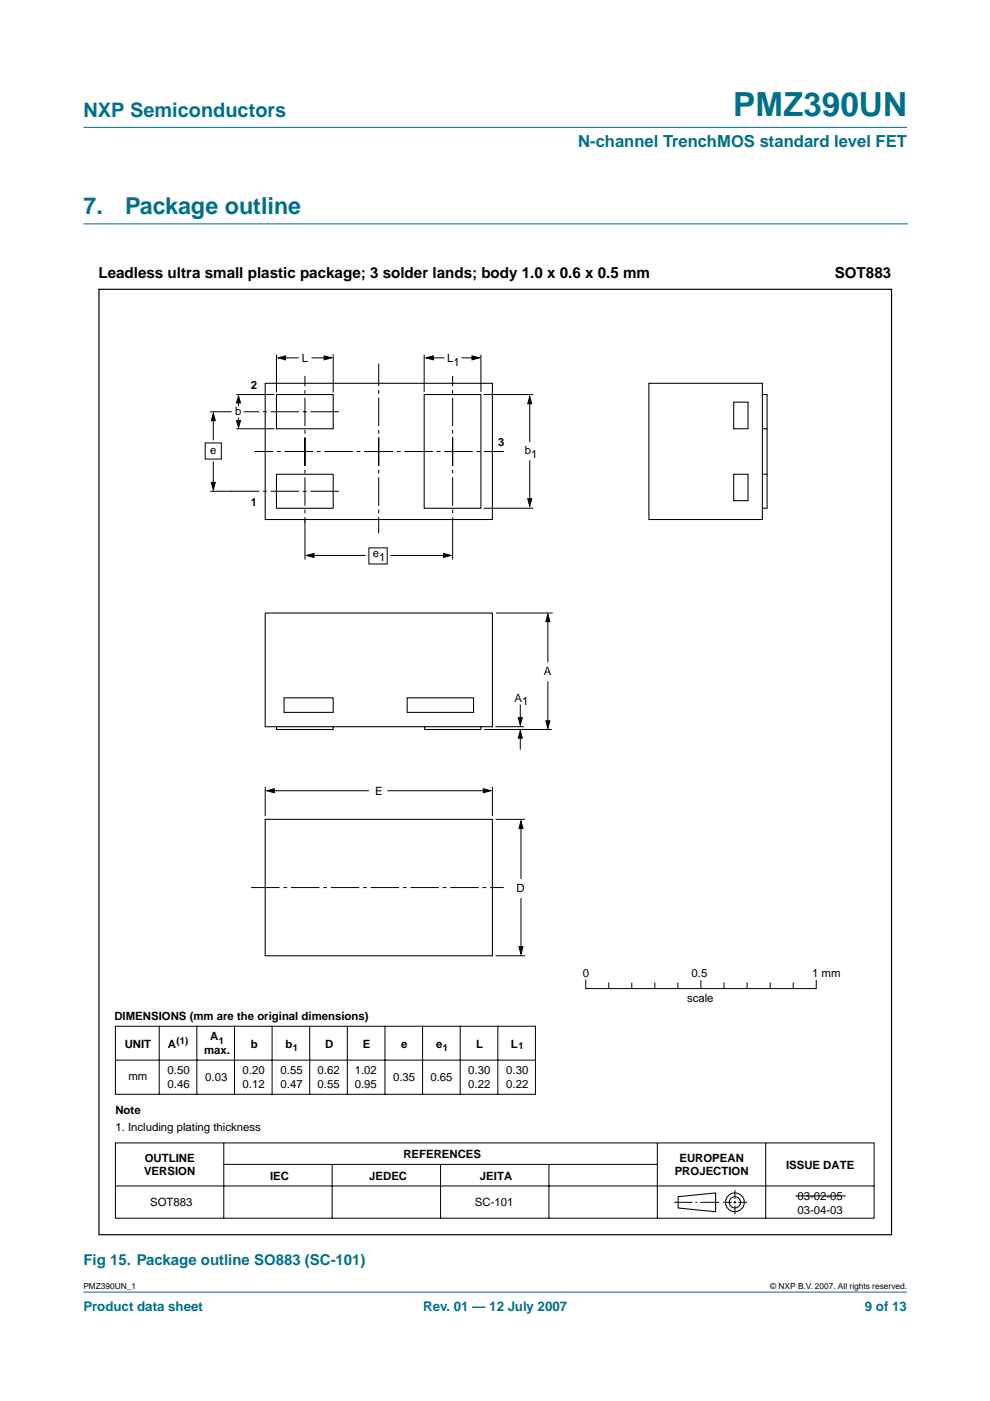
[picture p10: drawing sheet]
<svg xmlns="http://www.w3.org/2000/svg" width="210mm" height="297mm" viewBox="0 0 210 297" stroke-linecap="round" stroke-linejoin="round" font-family="sans-serif">
<g fill="#00708a" stroke="#00708a" stroke-width=".21">
<path d="M17.7 273.9h174.6z"/>
<path d="M17.7 27h174.6z"/>
</g>
<path d="M17.7 47.5h174.7" fill="none" stroke="#00708a" stroke-width=".21"/>
<g fill="none" stroke="#000" stroke-width=".21">
<path d="M58.6 75.2v8M59.8 75.9h3.5M66 75.9h3.5M70.6 75.1v8.1M89.9 75.2v7.9M91.2 75.9h3M97.8 75.9h3M102 75.2v7.9M43.5 93.9h3.4v3.4h-3.4zM44.6 87.3h4.5M45.2 88.5v4.9M45.2 97.8v5.2"/>
<path d="M50.1 90.9h8.1M50.1 83.7h8.1M50.6 84.8v1.3M50.6 88.5v1.3M102.5 83.7h10.6M112.3 84.9v8.9M112.3 97.6v8.9M44.6 104.2h4.5M64.7 110.4v8.2M65.8 117.8h11.7M78.2 116.2h3.9v3.4h-3.9zM82.8 117.8h12.1"/>
<path d="M96 109.7v8.9M102.5 107.8h10.6M105.2 130h12M116.2 131v9.4M102.6 154.7h14.4M105 154.1h6.1M110.3 149.4v3.5M110.3 155.7v3.2M116.2 144.5v9.1M56.2 166.8v6.2M57.4 167.7h20.8M82.1 167.7h21.2"/>
<path d="M104.4 166.8v6.2M105.1 173.7h6.2M110.5 174.9v11.5M110.5 190.4v11.1M24.5 217.6h89v14.4h-89zM33.8 217.6v14.4M41.7 217.6v14.4M49.7 217.6v14.4M57.7 217.6v14.4M65.7 217.6v14.4M73.6 217.6v14.4M81.6 217.6v14.4"/>
<path d="M89.6 217.5v14.5M97.6 217.6v14.4M105.1 202.6h6.2M105.5 217.6v14.4M124.2 207.8v1.8h48.9v-1.7M129.1 208.4v1.2M134 208.4v1.2M138.8 208.4v1.2M143.7 208.4v1.2M148.6 207.9v1.7M153.5 208.4v1.2M158.4 208.4v1.2"/>
<path d="M163.3 208.4v1.2M168.2 208.4v1.2M24.5 224.8h89M24.5 242.3h160.8v16h-160.8zM24.5 251.4h160.8M47.4 242.3v16M47.5 246.9h91.8M70.4 246.9v11.4M93.4 246.9v11.4M116.4 246.9v11.4M139.4 242.3v16M142.9 254.9h3.9"/>
<path d="M147.4 254.9h.5M148.5 254.9h3.9M153.3 254.9h1.8M155.5 254.9h.6M155.8 252.3v1.9M155.8 254.7v.5M155.8 255.6v1.9M156.5 254.9h1.9M162.3 242.3v16M168.6 253.6h10.7"/>
</g>
<g fill="none" stroke="#000" stroke-width=".22">
<path d="M56.2 81.3h48.2v28.8h-48.2zM58.6 83.7h12v7.2h-12zM89.9 83.7h12.1v24.1h-12.1zM155.6 85.3h3v5.6h-3zM161.6 83.7h1v24.1h-1M161.6 83.7v-2.4h-24v28.8h24v-2.3M161.6 83.7v24.1M161.6 90.9h1M58.6 100.5h12v7.3h-12zM155.6 100.5h3v5.7h-3zM161.6 100.5h1M56.2 130h48.2v24.1h-48.2z"/>
<path d="M58.6 154.1v.6h12v-.6M60.2 148h10.4v3h-10.4zM86.3 148h14.1v3h-14.1zM90.1 154.1l-.1 .6h12v-.6M56.2 173.7h48.2v28.9h-48.2zM143.8 253.7l7.9-.8v4l-7.9-.8z"/>
<circle cx="155.8" cy="254.9" r="1.99"/>
<circle cx="155.8" cy="254.9" r="1.2"/>
</g>
<g fill="#000" stroke="#000" stroke-width=".21">
<path d="M59 75.9l1.5-.5v.9zM68.7 75.4l1.6 .5-1.6 .4zM90.3 75.9l1.6-.5v.9zM100.1 75.4l1.6 .5-1.6 .4zM45.2 87.6l.5 1.6h-.9zM50.1 89.2h.9l-.4 1.5zM50.6 84l.4 1.4h-.9zM112.3 84l.4 1.6h-.8zM44.8 102.3h.9l-.5 1.6zM65 117.8l1.6-.5v.9zM94 117.3l1.6 .5-1.6 .4zM111.9 105.7h.8l-.4 1.6z"/>
<path d="M116.2 130.2l.4 1.6h-.9zM109.9 152.2h.8l-.4 1.6zM110.3 154.9l.4 1.6h-.8zM115.7 152.8h.9l-.4 1.6zM56.6 167.7l1.6-.5v.9zM102.5 167.2l1.6 .5-1.6 .4zM110.5 174.1l.4 1.5h-.9zM110 200.7h.9l-.4 1.6z"/>
</g>
<path d="M21 61.3h168v200.5h-168z" fill="none" stroke="#000" stroke-width=".25"/>
<path d="M64.7 92.7v18.1M64.7 98.8v-19.1M71.9 87.3h-20.2M77.3 95.7h29.5M80.3 92.7v20.4M80.3 98.8v-21.7M83.3 95.7h-29.3M96 92.7v16.7M96 98.8v-19.1M71.9 104.2h-23.1M53.2 188.2h53.6" fill="none" stroke="#000" stroke-width=".21" stroke-dasharray="6 .8 .8 .8" stroke-linecap="butt"/>
<text font-size="7.1" fill="#00708a" x="155.5" y="24.7">PMZ390UN</text>
<g font-size="4.9" fill="#00708a">
<text x="17.7" y="45.5">7.</text>
<text x="26.5" y="45.5">Package outline</text>
</g>
<text font-size="4.2" fill="#00708a" x="17.7" y="24.9">NXP Semiconductors</text>
<text font-size="3.5" fill="#00708a" x="122.6" y="31.1">N-channel TrenchMOS standard level FET</text>
<g font-size="3.2">
<text x="20.9" y="59">Leadless ultra small plastic package; 3 solder lands; body 1.0 x 0.6 x 0.5 mm</text>
<text x="177" y="59">SOT883</text>
</g>
<text font-size="3.2" fill="#00708a" x="17.7" y="268.3">Fig 15. Package outline SO883 (SC-101)</text>
<g font-size="2.8" fill="#00708a">
<text x="17.7" y="278">Product data sheet</text>
<text x="89.7" y="278">Rev. 01 — 12 July 2007</text>
<text x="183.4" y="278">9 of 13</text>
</g>
<g font-size="2.4">
<text x="64" y="76.7">L</text>
<text x="94.8" y="76.7">L</text>
<text x="96.1" y="77.5">1</text>
<text x="53.2" y="82.4">2</text>
<text x="49.9" y="88.1">b</text>
<text x="105.6" y="94.7">3</text>
<text x="44.5" y="96.3">e</text>
<text x="111.3" y="96.2">b</text>
<text x="112.6" y="97">1</text>
<text x="53.2" y="107.2">1</text>
<text x="79.1" y="118.1">e</text>
<text x="80.4" y="118.9">1</text>
<text x="115.3" y="143.2">A</text>
<text x="109.1" y="148.8">A</text>
<text x="110.7" y="149.6">1</text>
<text x="79.5" y="168.5">E</text>
<text x="109.5" y="189.2">D</text>
<text x="123.6" y="207.1">0</text>
<text x="146.6" y="207.1">0.5</text>
<text x="172.2" y="207.1">1 mm</text>
<text x="145.7" y="212.5">scale</text>
<text x="24.3" y="216.3">DIMENSIONS (mm are the original dimensions)</text>
<text x="44.5" y="220.6">A</text>
<text x="26.4" y="222.1">UNIT</text>
<text x="35.5" y="227.8">0.50</text>
<text x="35.6" y="222.1">A</text>
<text x="43.3" y="223.5">max.</text>
<text x="51.4" y="227.8">0.20</text>
<text x="53.2" y="222.1">b</text>
<text x="59.5" y="227.8">0.55</text>
<text x="60.5" y="222.1">b</text>
<text x="67.3" y="227.8">0.62</text>
<text x="68.9" y="222.1">D</text>
<text x="75.2" y="227.8">1.02</text>
<text x="77" y="222.1">E</text>
<text x="85" y="222.1">e</text>
<text x="92.4" y="222.1">e</text>
<text x="99.3" y="227.8">0.30</text>
<text x="100.9" y="222.1">L</text>
<text x="107.3" y="227.8">0.30</text>
<text x="108.3" y="222.1">L</text>
<text x="27.2" y="229">mm</text>
<text x="35.5" y="230.7">0.46</text>
<text x="43.5" y="229.2">0.03</text>
<text x="51.4" y="230.7">0.12</text>
<text x="59.5" y="230.7">0.47</text>
<text x="67.3" y="230.7">0.55</text>
<text x="75.2" y="230.7">0.95</text>
<text x="83.3" y="229.3">0.35</text>
<text x="91.3" y="229.3">0.65</text>
<text x="99.3" y="230.7">0.22</text>
<text x="107.3" y="230.7">0.22</text>
<text x="24.5" y="236.1">Note</text>
<text x="24.5" y="239.8">1. Including plating thickness</text>
<text x="85.5" y="245.6">REFERENCES</text>
<text x="30.5" y="249.2">VERSION</text>
<text x="30.7" y="246.3">OUTLINE</text>
<text x="57.3" y="250.1">IEC</text>
<text x="78.3" y="250.1">JEDEC</text>
<text x="101.8" y="250.1">JEITA</text>
<text x="143.1" y="249.2">PROJECTION</text>
<text x="144.1" y="246.3">EUROPEAN</text>
<text x="166.7" y="247.8">ISSUE DATE</text>
<text x="31.8" y="255.7">SOT883</text>
<text x="100.7" y="255.7">SC-101</text>
<text x="169.1" y="254.4">03-02-05</text>
<text x="169.1" y="257.4">03-04-03</text>
</g>
<g font-size="2">
<text x="37.4" y="221.3">(1)</text>
<text x="46.4" y="221.4">1</text>
<text x="62.1" y="222.9">1</text>
<text x="93.9" y="222.9">1</text>
<text x="109.9" y="222.5">1</text>
</g>
<g font-size="1.8">
<text x="17.7" y="273.4">PMZ390UN_1</text>
<text x="163.3" y="273.4">© NXP B.V. 2007. All rights reserved.</text>
</g>
</svg>
